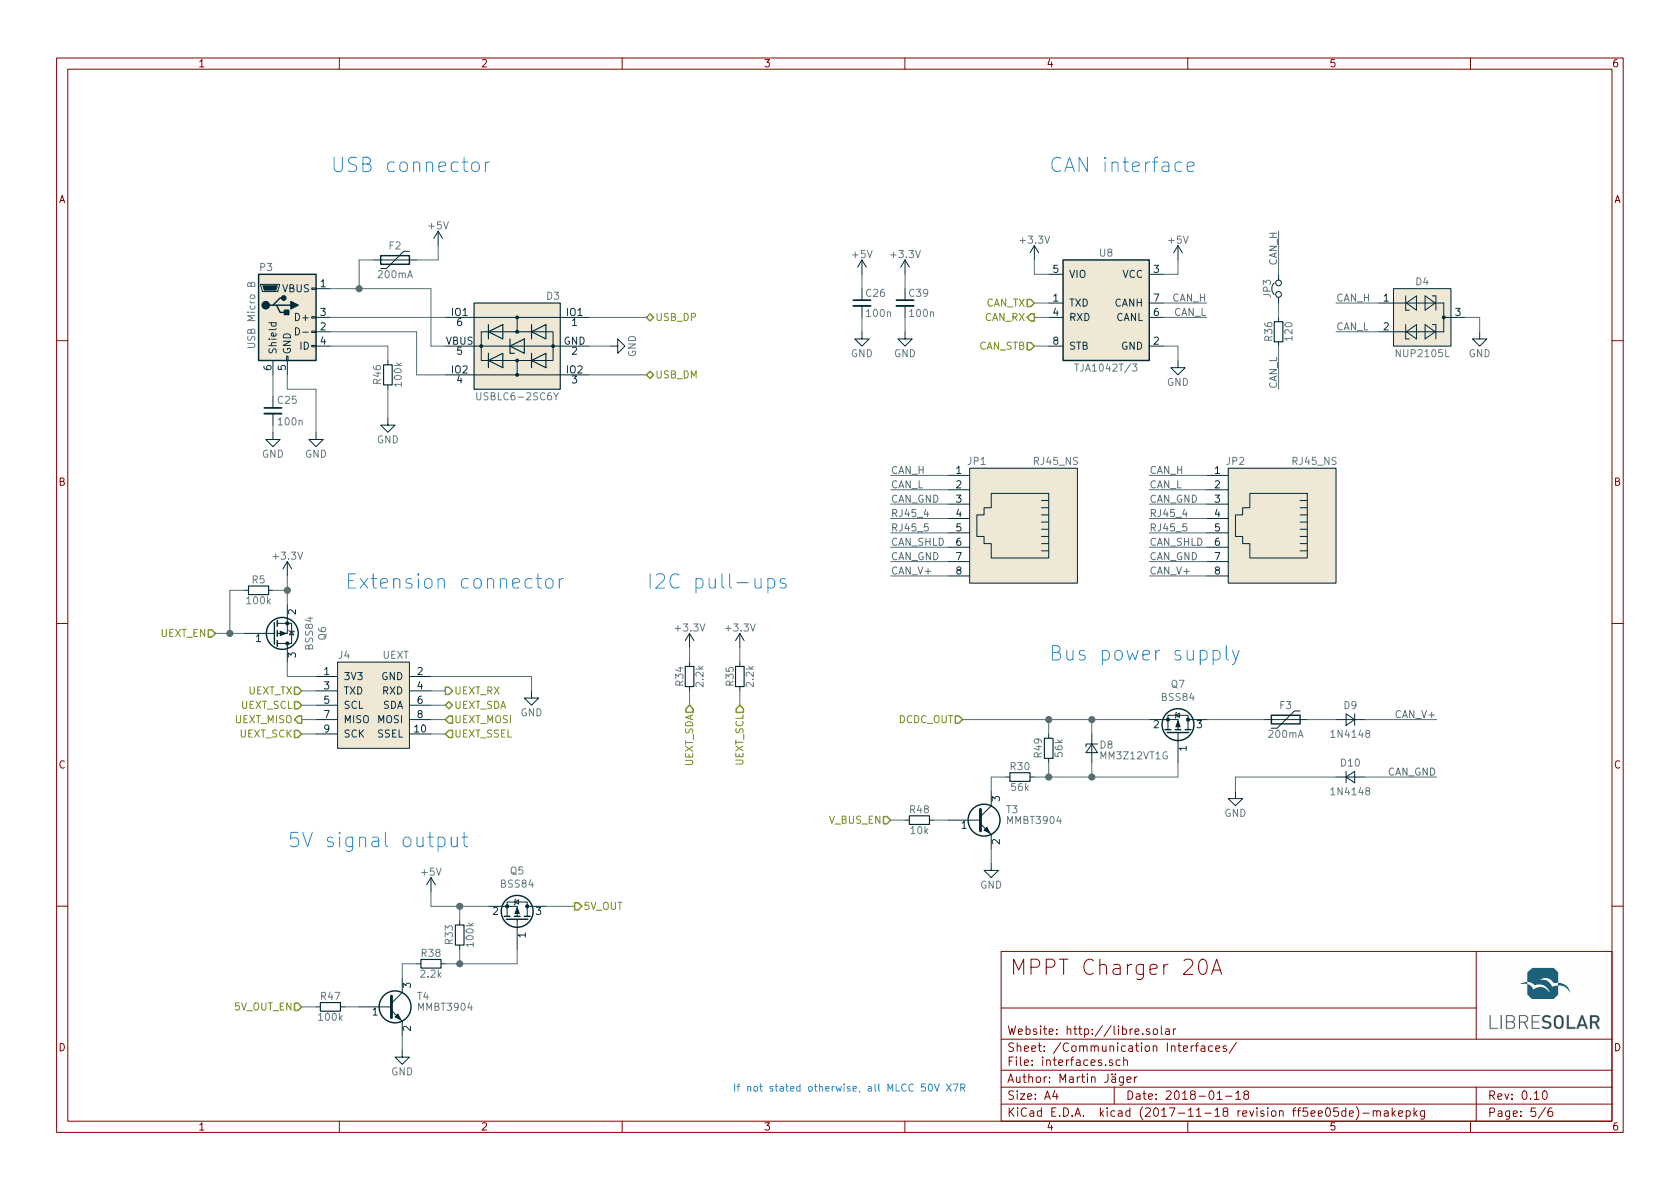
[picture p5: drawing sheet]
EESchema Schematic File Version 4
LIBS:MPPT_charger_20A-cache
EELAYER 26 0
EELAYER END
$Descr A4 11693 8268
encoding utf-8
Sheet 5 6
Title "MPPT Charger 20A"
Date "2018-01-18"
Rev "0.10"
Comp ""
Comment1 "Author: Martin Jäger"
Comment2 "Website: http://libre.solar"
Comment3 ""
Comment4 ""
$EndDescr
$Comp
L power:+3.3V #PWR057
U 1 1
P 6300 1900
F 0 "#PWR057" H 6300 1750 50  0001 C CNN
F 1 "+3.3V" H 6300 2040 50  0000 C CNN
F 2 "" H 6300 1900 50  0000 C CNN
F 3 "" H 6300 1900 50  0000 C CNN
	1    6300 1900
	1    0    0    -1  
$EndComp
$Comp
L power:+5V #PWR058
U 1 1
P 6000 1900
F 0 "#PWR058" H 6000 1750 50  0001 C CNN
F 1 "+5V" H 6000 2040 50  0000 C CNN
F 2 "" H 6000 1900 50  0000 C CNN
F 3 "" H 6000 1900 50  0000 C CNN
	1    6000 1900
	1    0    0    -1  
$EndComp
$Comp
L power:GND #PWR059
U 1 1
P 6300 2300
F 0 "#PWR059" H 6300 2050 50  0001 C CNN
F 1 "GND" H 6300 2150 50  0000 C CNN
F 2 "" H 6300 2300 50  0000 C CNN
F 3 "" H 6300 2300 50  0000 C CNN
	1    6300 2300
	1    0    0    -1  
$EndComp
$Comp
L power:GND #PWR060
U 1 1
P 6000 2300
F 0 "#PWR060" H 6000 2050 50  0001 C CNN
F 1 "GND" H 6000 2150 50  0000 C CNN
F 2 "" H 6000 2300 50  0000 C CNN
F 3 "" H 6000 2300 50  0000 C CNN
	1    6000 2300
	1    0    0    -1  
$EndComp
$Comp
L power:GND #PWR061
U 1 1
P 10300 2300
F 0 "#PWR061" H 10300 2050 50  0001 C CNN
F 1 "GND" H 10300 2150 50  0000 C CNN
F 2 "" H 10300 2300 50  0000 C CNN
F 3 "" H 10300 2300 50  0000 C CNN
	1    10300 2300
	1    0    0    -1  
$EndComp
$Comp
L device:C_Small C39
U 1 1
P 6300 2100
F 0 "C39" H 6320 2170 50  0000 L CNN
F 1 "100n" H 6320 2030 50  0000 L CNN
F 2 "LibreSolar:C_0603_1608" H 6300 2100 50  0001 C CNN
F 3 "" H 6300 2100 50  0000 C CNN
F 4 "Murata" H -500 350 50  0001 C CNN "Manufacturer"
F 5 "GRM188R71H104KA93D" H -500 350 50  0001 C CNN "PartNumber"
	1    6300 2100
	1    0    0    -1  
$EndComp
$Comp
L device:C_Small C26
U 1 1
P 6000 2100
F 0 "C26" H 6020 2170 50  0000 L CNN
F 1 "100n" H 6020 2030 50  0000 L CNN
F 2 "LibreSolar:C_0603_1608" H 6000 2100 50  0001 C CNN
F 3 "" H 6000 2100 50  0000 C CNN
F 4 "Murata" H -400 350 50  0001 C CNN "Manufacturer"
F 5 "GRM188R71H104KA93D" H -400 350 50  0001 C CNN "PartNumber"
	1    6000 2100
	1    0    0    -1  
$EndComp
$Comp
L device:R_Small R36
U 1 1
P 8900 2300
F 0 "R36" V 8830 2300 50  0000 C CNN
F 1 "120" V 8970 2300 50  0000 C CNN
F 2 "LibreSolar:R_1206_3216" H 8900 2300 50  0001 C CNN
F 3 "" H 8900 2300 50  0000 C CNN
F 4 "Yageo" H -600 500 50  0001 C CNN "Manufacturer"
F 5 "RC1206FR-07120RL" H -600 500 50  0001 C CNN "PartNumber"
	1    8900 2300
	1    0    0    -1  
$EndComp
$Comp
L LibreSolar:RJ45_NS JP1
U 1 1
P 7050 3650
F 0 "JP1" V 6600 3400 50  0000 C CNN
F 1 "RJ45_NS" V 6600 3950 50  0000 C CNN
F 2 "LibreSolar:RJ45_8P8C" H 7050 3650 50  0001 C CNN
F 3 "" H 7050 3650 50  0001 C CNN
F 4 "Amphenol FCI" H -375 325 50  0001 C CNN "Manufacturer"
F 5 "54602-908LF" H -375 325 50  0001 C CNN "PartNumber"
	1    7050 3650
	0    1    1    0   
$EndComp
$Comp
L LibreSolar:TJA1042T-3 U8
U 1 1
P 7700 2200
F 0 "U8" H 7700 2650 50  0000 C CNN
F 1 "TJA1042T/3" H 7700 1850 50  0000 C CNN
F 2 "LibreSolar:SOIC-8_3.9x4.9mm_Pitch1.27mm" H 7700 1700 50  0001 C CIN
F 3 "" H 7700 2200 50  0000 C CNN
F 4 "NXP" H -250 450 50  0001 C CNN "Manufacturer"
F 5 "TJA1042T/3/1J" H -250 450 50  0001 C CNN "PartNumber"
F 6 "Mouser" H 7700 2200 60  0001 C CNN "Supplier"
	1    7700 2200
	1    0    0    -1  
$EndComp
$Comp
L device:Jumper_NC_Small JP3
U 1 1
P 8900 2000
F 0 "JP3" H 8900 2080 50  0000 C CNN
F 1 "Jumper_NC_Small" H 8910 1940 50  0001 C CNN
F 2 "Pin_Headers:Pin_Header_Angled_1x02_Pitch2.54mm" H 8900 2000 50  0001 C CNN
F 3 "" H 8900 2000 50  0001 C CNN
	1    8900 2000
	0    -1   1    0   
$EndComp
$Comp
L LibreSolar:RJ45_NS JP2
U 1 1
P 8850 3650
F 0 "JP2" V 8400 3400 50  0000 C CNN
F 1 "RJ45_NS" V 8400 3950 50  0000 C CNN
F 2 "LibreSolar:RJ45_8P8C" H 8850 3650 50  0001 C CNN
F 3 "" H 8850 3650 50  0001 C CNN
F 4 "Amphenol FCI" H -225 325 50  0001 C CNN "Manufacturer"
F 5 "54602-908LF" H -225 325 50  0001 C CNN "PartNumber"
	1    8850 3650
	0    1    1    0   
$EndComp
$Comp
L power:+3.3V #PWR062
U 1 1
P 2000 4000
F 0 "#PWR062" H 2000 3850 50  0001 C CNN
F 1 "+3.3V" H 2000 4140 50  0000 C CNN
F 2 "" H 2000 4000 50  0000 C CNN
F 3 "" H 2000 4000 50  0000 C CNN
	1    2000 4000
	1    0    0    -1  
$EndComp
$Comp
L power:GND #PWR063
U 1 1
P 3700 4800
F 0 "#PWR063" H 3700 4550 50  0001 C CNN
F 1 "GND" H 3700 4650 50  0000 C CNN
F 2 "" H 3700 4800 50  0000 C CNN
F 3 "" H 3700 4800 50  0000 C CNN
	1    3700 4800
	1    0    0    -1  
$EndComp
$Comp
L power:+3.3V #PWR064
U 1 1
P 5150 4500
F 0 "#PWR064" H 5150 4350 50  0001 C CNN
F 1 "+3.3V" H 5150 4640 50  0000 C CNN
F 2 "" H 5150 4500 50  0000 C CNN
F 3 "" H 5150 4500 50  0000 C CNN
	1    5150 4500
	1    0    0    -1  
$EndComp
$Comp
L power:+3.3V #PWR065
U 1 1
P 4800 4500
F 0 "#PWR065" H 4800 4350 50  0001 C CNN
F 1 "+3.3V" H 4800 4640 50  0000 C CNN
F 2 "" H 4800 4500 50  0000 C CNN
F 3 "" H 4800 4500 50  0000 C CNN
	1    4800 4500
	1    0    0    -1  
$EndComp
$Comp
L device:R_Small R35
U 1 1
P 5150 4700
F 0 "R35" V 5080 4700 50  0000 C CNN
F 1 "2.2k" V 5220 4700 50  0000 C CNN
F 2 "LibreSolar:R_0603_1608" H 5150 4700 50  0001 C CNN
F 3 "" H 5150 4700 50  0000 C CNN
F 4 "Yageo" H 0   -650 50  0001 C CNN "Manufacturer"
F 5 "RC0603FR-072K2L" H 0   -650 50  0001 C CNN "PartNumber"
	1    5150 4700
	1    0    0    1   
$EndComp
$Comp
L device:R_Small R34
U 1 1
P 4800 4700
F 0 "R34" V 4730 4700 50  0000 C CNN
F 1 "2.2k" V 4870 4700 50  0000 C CNN
F 2 "LibreSolar:R_0603_1608" H 4800 4700 50  0001 C CNN
F 3 "" H 4800 4700 50  0000 C CNN
F 4 "Yageo" H 0   -650 50  0001 C CNN "Manufacturer"
F 5 "RC0603FR-072K2L" H 0   -650 50  0001 C CNN "PartNumber"
	1    4800 4700
	1    0    0    1   
$EndComp
$Comp
L LibreSolar:UEXT J4
U 1 1
P 2600 4900
F 0 "J4" H 2350 5250 50  0000 L CNN
F 1 "UEXT" H 2850 5250 50  0000 R CNN
F 2 "LibreSolar:Box_Header_2x05x2.54mm_Straight" H 2600 4300 50  0001 C CIN
F 3 "" H 2600 4900 60  0000 C CNN
	1    2600 4900
	1    0    0    -1  
$EndComp
$Comp
L power:+3.3V #PWR066
U 1 1
P 7200 1800
F 0 "#PWR066" H 7200 1650 50  0001 C CNN
F 1 "+3.3V" H 7200 1940 50  0000 C CNN
F 2 "" H 7200 1800 50  0000 C CNN
F 3 "" H 7200 1800 50  0000 C CNN
	1    7200 1800
	1    0    0    -1  
$EndComp
$Comp
L power:+5V #PWR067
U 1 1
P 8200 1800
F 0 "#PWR067" H 8200 1650 50  0001 C CNN
F 1 "+5V" H 8200 1940 50  0000 C CNN
F 2 "" H 8200 1800 50  0000 C CNN
F 3 "" H 8200 1800 50  0000 C CNN
	1    8200 1800
	1    0    0    -1  
$EndComp
$Comp
L power:GND #PWR068
U 1 1
P 8200 2500
F 0 "#PWR068" H 8200 2250 50  0001 C CNN
F 1 "GND" H 8200 2350 50  0000 C CNN
F 2 "" H 8200 2500 50  0000 C CNN
F 3 "" H 8200 2500 50  0000 C CNN
	1    8200 2500
	1    0    0    -1  
$EndComp
$Comp
L LibreSolar:NUP2105L D4
U 1 1
P 9900 2200
AR Path="/58BE0956" Ref="D4"  Part="1" 
AR Path="/58BE3089/58BE0956" Ref="D4"  Part="1" 
F 0 "D4" H 9900 2450 50  0000 C CNN
F 1 "NUP2105L" H 9900 1950 50  0000 C CNN
F 2 "LibreSolar:SOT-23" H 9900 1800 60  0001 C CNN
F 3 "" H 9950 2200 60  0001 C CNN
F 4 "ON Semiconductor" H -250 500 50  0001 C CNN "Manufacturer"
F 5 "NUP2105LT1G" H -250 500 50  0001 C CNN "PartNumber"
F 6 "SZNUP2105L" H 9900 2200 60  0001 C CNN "Alternative"
	1    9900 2200
	1    0    0    -1  
$EndComp
$Comp
L LibreSolar:USBLC6-2SC6 D3
U 1 1
P 3600 2400
F 0 "D3" H 3350 2750 50  0000 C CNN
F 1 "USBLC6-2SC6Y" H 3600 2050 50  0000 C CNN
F 2 "LibreSolar:SOT-23-6" H 4250 2750 50  0001 C CNN
F 3 "" H 3350 2750 50  0001 C CNN
F 4 "STMicroelectronics" H 450 350 50  0001 C CNN "Manufacturer"
F 5 "USBLC6-2SC6Y" H 450 350 50  0001 C CNN "PartNumber"
	1    3600 2400
	-1   0    0    -1  
$EndComp
$Comp
L power:GND #PWR069
U 1 1
P 4250 2400
F 0 "#PWR069" H 4250 2150 50  0001 C CNN
F 1 "GND" H 4250 2250 50  0000 C CNN
F 2 "" H 4250 2400 50  0000 C CNN
F 3 "" H 4250 2400 50  0000 C CNN
	1    4250 2400
	0    -1   1    0   
$EndComp
$Comp
L Connector:USB_B_Micro P3
U 1 1
P 2000 2200
F 0 "P3" H 1800 2550 50  0000 L CNN
F 1 "USB Micro B" V 1750 1975 50  0000 L CNN
F 2 "LibreSolar:USB_Micro-B_10103594-0001LF" H 2150 2150 50  0001 C CNN
F 3 "" H 2150 2150 50  0001 C CNN
F 4 "FCI" H 0   -100 60  0001 C CNN "Manufacturer"
F 5 "10103594-0001LF" H 0   -100 60  0001 C CNN "PartNumber"
F 6 "Mouser" H 2000 2200 60  0001 C CNN "Supplier"
	1    2000 2200
	1    0    0    -1  
$EndComp
$Comp
L device:C_Small C25
U 1 1
P 1900 2850
F 0 "C25" H 1925 2925 50  0000 L CNN
F 1 "100n" H 1925 2775 50  0000 L CNN
F 2 "LibreSolar:C_0603_1608" H 1900 2650 50  0001 C CNN
F 3 "" H 1925 2925 50  0000 C CNN
F 4 "Murata" H -1200 -250 50  0001 C CNN "Manufacturer"
F 5 "GRM188R71H104KA93D" H -1200 -250 50  0001 C CNN "PartNumber"
	1    1900 2850
	1    0    0    -1  
$EndComp
$Comp
L power:GND #PWR070
U 1 1
P 1900 3000
F 0 "#PWR070" H 1900 2750 50  0001 C CNN
F 1 "GND" H 1900 2850 50  0000 C CNN
F 2 "" H 1900 3000 50  0000 C CNN
F 3 "" H 1900 3000 50  0000 C CNN
	1    1900 3000
	-1   0    0    -1  
$EndComp
$Comp
L power:GND #PWR071
U 1 1
P 2700 2900
F 0 "#PWR071" H 2700 2650 50  0001 C CNN
F 1 "GND" H 2700 2750 50  0000 C CNN
F 2 "" H 2700 2900 50  0000 C CNN
F 3 "" H 2700 2900 50  0000 C CNN
	1    2700 2900
	-1   0    0    -1  
$EndComp
$Comp
L device:R_Small R46
U 1 1
P 2700 2600
F 0 "R46" V 2770 2600 50  0000 C CNN
F 1 "100k" V 2625 2600 50  0000 C CNN
F 2 "LibreSolar:R_0603_1608" H 2700 2600 50  0001 C CNN
F 3 "" H 2700 2600 50  0000 C CNN
F 4 "Yageo" H -1200 -550 50  0001 C CNN "Manufacturer"
F 5 "RC0603FR-07100KL" H -1200 -550 50  0001 C CNN "PartNumber"
	1    2700 2600
	-1   0    0    -1  
$EndComp
Text Notes 7300 1200 0    100  ~ 0
CAN interface
Text Label 8400 2100 2    50   ~ 0
CAN_H
Text Label 8400 2200 2    50   ~ 0
CAN_L
Text Label 6200 4000 0    50   ~ 0
CAN_V+
Text Label 6200 3900 0    50   ~ 0
CAN_GND
Text Label 6200 3800 0    50   ~ 0
CAN_SHLD
Text Label 6200 3500 0    50   ~ 0
CAN_GND
Text Label 6200 3400 0    50   ~ 0
CAN_L
Text Label 6200 3300 0    50   ~ 0
CAN_H
Text Label 8000 4000 0    50   ~ 0
CAN_V+
Text Label 8000 3900 0    50   ~ 0
CAN_GND
Text Label 8000 3800 0    50   ~ 0
CAN_SHLD
Text Label 8000 3500 0    50   ~ 0
CAN_GND
Text Label 8000 3400 0    50   ~ 0
CAN_L
Text Label 8000 3300 0    50   ~ 0
CAN_H
Text Notes 2400 4100 0    100  ~ 0
Extension connector
Text Notes 4500 4100 0    100  ~ 0
I2C pull-ups
Text Notes 2300 1200 0    100  ~ 0
USB connector
Text HLabel 3100 4800 2    50   Output ~ 0
UEXT_RX
Text HLabel 3100 4900 2    50   BiDi ~ 0
UEXT_SDA
Text HLabel 3100 5000 2    50   Input ~ 0
UEXT_MOSI
Text HLabel 3100 5100 2    50   Input ~ 0
UEXT_SSEL
Text HLabel 2100 5000 0    50   Output ~ 0
UEXT_MISO
Text HLabel 2100 5100 0    50   Input ~ 0
UEXT_SCK
Text HLabel 2100 4900 0    50   Input ~ 0
UEXT_SCL
Text HLabel 2100 4800 0    50   Input ~ 0
UEXT_TX
Text HLabel 4500 2200 2    50   BiDi ~ 0
USB_DP
Text HLabel 4500 2600 2    50   BiDi ~ 0
USB_DM
Text HLabel 4800 4900 3    50   Input ~ 0
UEXT_SDA
Text HLabel 5150 4900 3    50   Input ~ 0
UEXT_SCL
Text HLabel 7200 2200 0    50   Output ~ 0
CAN_RX
Text HLabel 7200 2100 0    50   Input ~ 0
CAN_TX
Text HLabel 7200 2400 0    50   Input ~ 0
CAN_STB
Wire Wire Line
	6300 2000 6300 1900
Wire Wire Line
	6000 1900 6000 2000
Wire Wire Line
	8100 2200 8400 2200
Wire Wire Line
	6000 2200 6000 2300
Wire Wire Line
	10200 2200 10300 2200
Wire Wire Line
	10300 2200 10300 2300
Wire Wire Line
	6300 2300 6300 2200
Wire Wire Line
	6600 3500 6200 3500
Wire Wire Line
	6600 3900 6200 3900
Wire Wire Line
	6600 3300 6200 3300
Wire Wire Line
	6600 3400 6200 3400
Wire Wire Line
	6600 3800 6200 3800
Wire Wire Line
	6600 4000 6200 4000
Wire Wire Line
	8400 3500 8000 3500
Wire Wire Line
	8400 3900 8000 3900
Wire Wire Line
	8400 3300 8000 3300
Wire Wire Line
	8400 3400 8000 3400
Wire Wire Line
	8400 3800 8000 3800
Wire Wire Line
	8400 4000 8000 4000
Wire Wire Line
	4800 4600 4800 4500
Wire Wire Line
	5150 4600 5150 4500
Wire Wire Line
	3000 4700 3700 4700
Wire Wire Line
	3700 4700 3700 4800
Wire Wire Line
	5150 4900 5150 4800
Wire Wire Line
	4500 2200 4100 2200
Wire Wire Line
	4500 2600 4100 2600
Wire Wire Line
	3100 2200 2300 2200
Wire Wire Line
	2200 4800 2100 4800
Wire Wire Line
	2200 4900 2100 4900
Wire Wire Line
	2200 5000 2100 5000
Wire Wire Line
	2200 5100 2100 5100
Wire Wire Line
	3000 4800 3100 4800
Wire Wire Line
	3000 4900 3100 4900
Wire Wire Line
	3000 5000 3100 5000
Wire Wire Line
	3000 5100 3100 5100
Wire Wire Line
	4800 4800 4800 4900
Wire Wire Line
	4250 2400 4100 2400
Wire Wire Line
	8100 2100 8400 2100
Wire Wire Line
	7300 2400 7200 2400
Wire Wire Line
	7300 2200 7200 2200
Wire Wire Line
	7200 2100 7300 2100
Wire Wire Line
	7300 1900 7200 1900
Wire Wire Line
	7200 1900 7200 1800
Wire Wire Line
	8900 2100 8900 2200
Wire Wire Line
	8900 2400 8900 2700
Wire Wire Line
	8900 1900 8900 1600
Text Label 8900 1600 3    50   ~ 0
CAN_H
Text Label 8900 2700 1    50   ~ 0
CAN_L
Wire Wire Line
	9600 2100 9300 2100
Wire Wire Line
	9600 2300 9300 2300
Text Label 9300 2100 0    50   ~ 0
CAN_H
Text Label 9300 2300 0    50   ~ 0
CAN_L
Wire Wire Line
	8100 1900 8200 1900
Wire Wire Line
	8200 1900 8200 1800
Wire Wire Line
	8100 2400 8200 2400
Wire Wire Line
	8200 2400 8200 2500
Wire Wire Line
	2300 2400 2700 2400
Wire Wire Line
	2700 2400 2700 2500
Wire Wire Line
	2700 2700 2700 2900
Wire Wire Line
	3100 2600 2900 2600
Wire Wire Line
	2900 2600 2900 2300
Wire Wire Line
	2900 2300 2300 2300
Wire Wire Line
	3100 2400 3000 2400
Wire Wire Line
	3000 2000 3000 2400
$Comp
L power:+5V #PWR072
U 1 1
P 3050 1700
F 0 "#PWR072" H 3050 1550 50  0001 C CNN
F 1 "+5V" H 3050 1840 50  0000 C CNN
F 2 "" H 3050 1700 50  0000 C CNN
F 3 "" H 3050 1700 50  0000 C CNN
	1    3050 1700
	1    0    0    -1  
$EndComp
$Comp
L device:Polyfuse F2
U 1 1
P 2750 1800
F 0 "F2" V 2650 1800 50  0000 C CNN
F 1 "200mA" V 2850 1800 50  0000 C CNN
F 2 "LibreSolar:R_1206_3216" H 2800 1600 50  0001 L CNN
F 3 "" H 2750 1800 50  0001 C CNN
F 4 "Bel" H 150 -100 60  0001 C CNN "Manufacturer"
F 5 "0ZCJ0020FF2E" H 150 -100 60  0001 C CNN "PartNumber"
	1    2750 1800
	0    1    1    0   
$EndComp
Wire Wire Line
	2600 1800 2500 1800
Wire Wire Line
	3050 1800 3050 1700
Wire Wire Line
	8400 3600 8000 3600
Wire Wire Line
	8400 3700 8000 3700
Wire Wire Line
	6600 3600 6200 3600
Wire Wire Line
	6600 3700 6200 3700
Text Label 8000 3600 0    50   ~ 0
RJ45_4
Text Label 8000 3700 0    50   ~ 0
RJ45_5
Text Label 6200 3600 0    50   ~ 0
RJ45_4
Text Label 6200 3700 0    50   ~ 0
RJ45_5
$Comp
L device:Polyfuse F3
U 1 1
P 8950 5000
F 0 "F3" V 8850 5000 50  0000 C CNN
F 1 "200mA" V 9050 5000 50  0000 C CNN
F 2 "LibreSolar:R_1206_3216" H 9000 4800 50  0001 L CNN
F 3 "" H 8950 5000 50  0001 C CNN
F 4 "Bel" H 1250 0   60  0001 C CNN "Manufacturer"
F 5 "0ZCJ0020FF2E" H 1250 0   60  0001 C CNN "PartNumber"
	1    8950 5000
	0    1    1    0   
$EndComp
$Comp
L device:D_Small D9
U 1 1
P 9400 5000
F 0 "D9" H 9400 5100 50  0000 C CNN
F 1 "1N4148" H 9400 4900 50  0000 C CNN
F 2 "LibreSolar:D_SOD-123" V 9400 5000 50  0001 C CNN
F 3 "" V 9400 5000 50  0000 C CNN
F 4 "Diodes Inc." H 5350 2200 50  0001 C CNN "Manufacturer"
F 5 "1N4148W-7-F" H 5350 2200 50  0001 C CNN "PartNumber"
	1    9400 5000
	-1   0    0    -1  
$EndComp
$Comp
L device:D_Small D10
U 1 1
P 9400 5400
F 0 "D10" H 9400 5500 50  0000 C CNN
F 1 "1N4148" H 9400 5300 50  0000 C CNN
F 2 "LibreSolar:D_SOD-123" V 9400 5400 50  0001 C CNN
F 3 "" V 9400 5400 50  0000 C CNN
F 4 "Diodes Inc." H 5350 2600 50  0001 C CNN "Manufacturer"
F 5 "1N4148W-7-F" H 5350 2600 50  0001 C CNN "PartNumber"
	1    9400 5400
	1    0    0    -1  
$EndComp
Wire Wire Line
	9100 5000 9300 5000
Wire Wire Line
	9500 5000 10000 5000
Wire Wire Line
	9500 5400 10000 5400
$Comp
L power:GND #PWR074
U 1 1
P 8600 5500
F 0 "#PWR074" H 8600 5250 50  0001 C CNN
F 1 "GND" H 8600 5350 50  0000 C CNN
F 2 "" H 8600 5500 50  0000 C CNN
F 3 "" H 8600 5500 50  0000 C CNN
	1    8600 5500
	-1   0    0    -1  
$EndComp
Wire Wire Line
	9300 5400 8600 5400
Wire Wire Line
	8600 5400 8600 5500
Text Label 10000 5000 2    50   ~ 0
CAN_V+
Text Label 10000 5400 2    50   ~ 0
CAN_GND
Text Notes 2000 5900 0    100  ~ 0
5V signal output
$Comp
L device:Q_PMOS_GSD Q5
U 1 1
P 3600 6400
F 0 "Q5" V 3943 6400 50  0000 C CNN
F 1 "BSS84" V 3852 6400 50  0000 C CNN
F 2 "LibreSolar:SOT-23" H 3800 6500 50  0001 C CNN
F 3 "" H 3600 6400 50  0001 C CNN
F 4 "Fairchild" H 300 100 60  0001 C CNN "Manufacturer"
F 5 "BSS84" H 300 100 60  0001 C CNN "PartNumber"
	1    3600 6400
	0    1    -1   0   
$EndComp
$Comp
L power:+5V #PWR075
U 1 1
P 3000 6200
F 0 "#PWR075" H 3000 6050 50  0001 C CNN
F 1 "+5V" H 3000 6340 50  0000 C CNN
F 2 "" H 3000 6200 50  0000 C CNN
F 3 "" H 3000 6200 50  0000 C CNN
	1    3000 6200
	1    0    0    -1  
$EndComp
Wire Wire Line
	3800 6300 4000 6300
Text HLabel 4000 6300 2    50   Output ~ 0
5V_OUT
$Comp
L device:R_Small R33
U 1 1
P 3200 6500
F 0 "R33" V 3270 6500 50  0000 C CNN
F 1 "100k" V 3125 6500 50  0000 C CNN
F 2 "LibreSolar:R_0603_1608" H 3200 6500 50  0001 C CNN
F 3 "" H 3200 6500 50  0000 C CNN
F 4 "Yageo" H -700 3350 50  0001 C CNN "Manufacturer"
F 5 "RC0603FR-07100KL" H -700 3350 50  0001 C CNN "PartNumber"
	1    3200 6500
	-1   0    0    -1  
$EndComp
$Comp
L device:R_Small R38
U 1 1
P 3000 6700
F 0 "R38" V 3070 6700 50  0000 C CNN
F 1 "2.2k" V 2925 6700 50  0000 C CNN
F 2 "LibreSolar:R_0603_1608" H 3000 6700 50  0001 C CNN
F 3 "" H 3000 6700 50  0000 C CNN
F 4 "Yageo" H -900 3550 50  0001 C CNN "Manufacturer"
F 5 "RC0603FR-072K2L" H -900 3550 50  0001 C CNN "PartNumber"
	1    3000 6700
	0    1    -1   0   
$EndComp
$Comp
L device:R_Small R47
U 1 1
P 2300 7000
F 0 "R47" V 2370 7000 50  0000 C CNN
F 1 "100k" V 2225 7000 50  0000 C CNN
F 2 "LibreSolar:R_0603_1608" H 2300 7000 50  0001 C CNN
F 3 "" H 2300 7000 50  0000 C CNN
F 4 "Yageo" H -1600 3850 50  0001 C CNN "Manufacturer"
F 5 "RC0603FR-07100KL" H -1600 3850 50  0001 C CNN "PartNumber"
	1    2300 7000
	0    1    -1   0   
$EndComp
$Comp
L Transistor:BC817 T4
U 1 1
P 2700 7000
F 0 "T4" H 2900 7075 50  0000 L CNN
F 1 "MMBT3904" H 2900 7000 50  0000 L CNN
F 2 "LibreSolar:SOT-23" H 2900 6925 50  0001 L CIN
F 3 "" H 2700 7000 50  0001 L CNN
F 4 "Diodes Inc." H -50 1600 50  0001 C CNN "Manufacturer"
F 5 "MMBT3904-7-F" H -50 1600 50  0001 C CNN "PartNumber"
	1    2700 7000
	1    0    0    -1  
$EndComp
Wire Wire Line
	3600 6700 3600 6600
Wire Wire Line
	3100 6700 3600 6700
Wire Wire Line
	3200 6400 3200 6300
Wire Wire Line
	3000 6300 3400 6300
Wire Wire Line
	3000 6300 3000 6200
Connection ~ 3200 6300
$Comp
L power:GND #PWR076
U 1 1
P 2800 7300
F 0 "#PWR076" H 2800 7050 50  0001 C CNN
F 1 "GND" H 2800 7150 50  0000 C CNN
F 2 "" H 2800 7300 50  0000 C CNN
F 3 "" H 2800 7300 50  0000 C CNN
	1    2800 7300
	1    0    0    -1  
$EndComp
Wire Wire Line
	2800 7200 2800 7300
Wire Wire Line
	2500 7000 2400 7000
Wire Wire Line
	2200 7000 2100 7000
Wire Wire Line
	3200 6700 3200 6600
Connection ~ 3200 6700
Wire Wire Line
	2900 6700 2800 6700
Wire Wire Line
	2800 6700 2800 6800
Text HLabel 2100 7000 0    50   Input ~ 0
5V_OUT_EN
Wire Wire Line
	1900 2600 1900 2750
Wire Wire Line
	1900 2950 1900 3000
Wire Wire Line
	2300 2000 3000 2000
Wire Wire Line
	2500 1800 2500 2000
Connection ~ 2500 2000
Wire Wire Line
	8400 5000 8800 5000
Wire Wire Line
	2900 1800 3050 1800
Text HLabel 6700 5000 0    50   Input ~ 0
DCDC_OUT
$Comp
L device:Q_PMOS_GSD Q6
U 1 1
P 1900 4400
F 0 "Q6" V 2243 4400 50  0000 C CNN
F 1 "BSS84" V 2152 4400 50  0000 C CNN
F 2 "LibreSolar:SOT-23" H 2100 4500 50  0001 C CNN
F 3 "" H 1900 4400 50  0001 C CNN
F 4 "Fairchild" H -1400 -1900 60  0001 C CNN "Manufacturer"
F 5 "BSS84" H -1400 -1900 60  0001 C CNN "PartNumber"
	1    1900 4400
	1    0    0    1   
$EndComp
Text HLabel 1500 4400 0    50   Input ~ 0
UEXT_EN
Wire Wire Line
	1500 4400 1700 4400
Wire Wire Line
	2000 4000 2000 4200
Wire Wire Line
	2000 4600 2000 4700
Wire Wire Line
	2000 4700 2200 4700
$Comp
L device:R_Small R5
U 1 1
P 1800 4100
F 0 "R5" V 1870 4100 50  0000 C CNN
F 1 "100k" V 1725 4100 50  0000 C CNN
F 2 "LibreSolar:R_0603_1608" H 1800 4100 50  0001 C CNN
F 3 "" H 1800 4100 50  0000 C CNN
F 4 "Yageo" H -2100 950 50  0001 C CNN "Manufacturer"
F 5 "RC0603FR-07100KL" H -2100 950 50  0001 C CNN "PartNumber"
	1    1800 4100
	0    1    -1   0   
$EndComp
Wire Wire Line
	1900 4100 2000 4100
Connection ~ 2000 4100
Wire Wire Line
	1700 4100 1600 4100
Wire Wire Line
	1600 4100 1600 4400
Connection ~ 1600 4400
Text Notes 3500 8700 0    100  ~ 0
ToDo: check R47 --> should be smaller?
$Comp
L device:Q_PMOS_GSD Q7
U 1 1
P 8200 5100
F 0 "Q7" V 8543 5100 50  0000 C CNN
F 1 "BSS84" V 8452 5100 50  0000 C CNN
F 2 "LibreSolar:SOT-23" H 8400 5200 50  0001 C CNN
F 3 "" H 8200 5100 50  0001 C CNN
F 4 "Fairchild" H 4900 -1200 60  0001 C CNN "Manufacturer"
F 5 "BSS84" H 4900 -1200 60  0001 C CNN "PartNumber"
	1    8200 5100
	0    1    -1   0   
$EndComp
$Comp
L device:R_Small R49
U 1 1
P 7300 5200
F 0 "R49" V 7370 5200 50  0000 C CNN
F 1 "56k" V 7225 5200 50  0000 C CNN
F 2 "LibreSolar:R_0603_1608" H 7300 5200 50  0001 C CNN
F 3 "" H 7300 5200 50  0000 C CNN
F 4 "Yageo" H 3400 2050 50  0001 C CNN "Manufacturer"
F 5 "RC0603FR-0756KL" H 3400 2050 50  0001 C CNN "PartNumber"
	1    7300 5200
	-1   0    0    -1  
$EndComp
$Comp
L device:R_Small R30
U 1 1
P 7100 5400
F 0 "R30" V 7170 5400 50  0000 C CNN
F 1 "56k" V 7025 5400 50  0000 C CNN
F 2 "LibreSolar:R_0603_1608" H 7100 5400 50  0001 C CNN
F 3 "" H 7100 5400 50  0000 C CNN
F 4 "Yageo" H 3200 2250 50  0001 C CNN "Manufacturer"
F 5 "RC0603FR-0756KL" H 3200 2250 50  0001 C CNN "PartNumber"
	1    7100 5400
	0    1    -1   0   
$EndComp
$Comp
L device:R_Small R48
U 1 1
P 6400 5700
F 0 "R48" V 6470 5700 50  0000 C CNN
F 1 "10k" V 6325 5700 50  0000 C CNN
F 2 "LibreSolar:R_0603_1608" H 6400 5700 50  0001 C CNN
F 3 "" H 6400 5700 50  0000 C CNN
F 4 "Yageo" H 2500 2550 50  0001 C CNN "Manufacturer"
F 5 "RC0603FR-0710KL" H 2500 2550 50  0001 C CNN "PartNumber"
	1    6400 5700
	0    1    -1   0   
$EndComp
$Comp
L Transistor:BC817 T3
U 1 1
P 6800 5700
F 0 "T3" H 7000 5775 50  0000 L CNN
F 1 "MMBT3904" H 7000 5700 50  0000 L CNN
F 2 "LibreSolar:SOT-23" H 7000 5625 50  0001 L CIN
F 3 "" H 6800 5700 50  0001 L CNN
F 4 "Diodes Inc." H 4050 300 50  0001 C CNN "Manufacturer"
F 5 "MMBT3904-7-F" H 4050 300 50  0001 C CNN "PartNumber"
	1    6800 5700
	1    0    0    -1  
$EndComp
Wire Wire Line
	8200 5400 8200 5300
Wire Wire Line
	7200 5400 8200 5400
Wire Wire Line
	7300 5100 7300 5000
Wire Wire Line
	6700 5000 8000 5000
Connection ~ 7300 5000
$Comp
L power:GND #PWR049
U 1 1
P 6900 6000
F 0 "#PWR049" H 6900 5750 50  0001 C CNN
F 1 "GND" H 6900 5850 50  0000 C CNN
F 2 "" H 6900 6000 50  0000 C CNN
F 3 "" H 6900 6000 50  0000 C CNN
	1    6900 6000
	1    0    0    -1  
$EndComp
Wire Wire Line
	6900 5900 6900 6000
Wire Wire Line
	6600 5700 6500 5700
Wire Wire Line
	6300 5700 6200 5700
Wire Wire Line
	7300 5400 7300 5300
Connection ~ 7300 5400
Wire Wire Line
	7000 5400 6900 5400
Wire Wire Line
	6900 5400 6900 5500
Text HLabel 6200 5700 0    50   Input ~ 0
V_BUS_EN
$Comp
L device:D_Zener_Small D8
U 1 1
P 7600 5200
F 0 "D8" V 7575 5150 50  0000 R CNN
F 1 "MM3Z12VT1G" V 7650 5150 50  0000 R CNN
F 2 "LibreSolar:D_SOD-323" V 7600 5200 50  0001 C CNN
F 3 "" V 7600 5200 50  0001 C CNN
F 4 "ON Semiconductor" H 7600 5200 60  0001 C CNN "Manufacturer"
F 5 "MM3Z12VT1G" H 7600 5200 60  0001 C CNN "PartNumber"
	1    7600 5200
	0    -1   1    0   
$EndComp
Wire Wire Line
	7600 5100 7600 5000
Connection ~ 7600 5000
Wire Wire Line
	7600 5300 7600 5400
Connection ~ 7600 5400
$Comp
L power:GND #PWR032
U 1 1
P 2200 3000
F 0 "#PWR032" H 2200 2750 50  0001 C CNN
F 1 "GND" H 2200 2850 50  0000 C CNN
F 2 "" H 2200 3000 50  0000 C CNN
F 3 "" H 2200 3000 50  0000 C CNN
	1    2200 3000
	-1   0    0    -1  
$EndComp
Wire Wire Line
	2000 2600 2000 2700
Wire Wire Line
	2000 2700 2200 2700
Wire Wire Line
	2200 2700 2200 3000
Text Notes 7300 4600 0    100  ~ 0
Bus power supply
Text Notes 5100 7600 0    50   ~ 0
If not stated otherwise, all MLCC 50V X7R
$EndSCHEMATC
